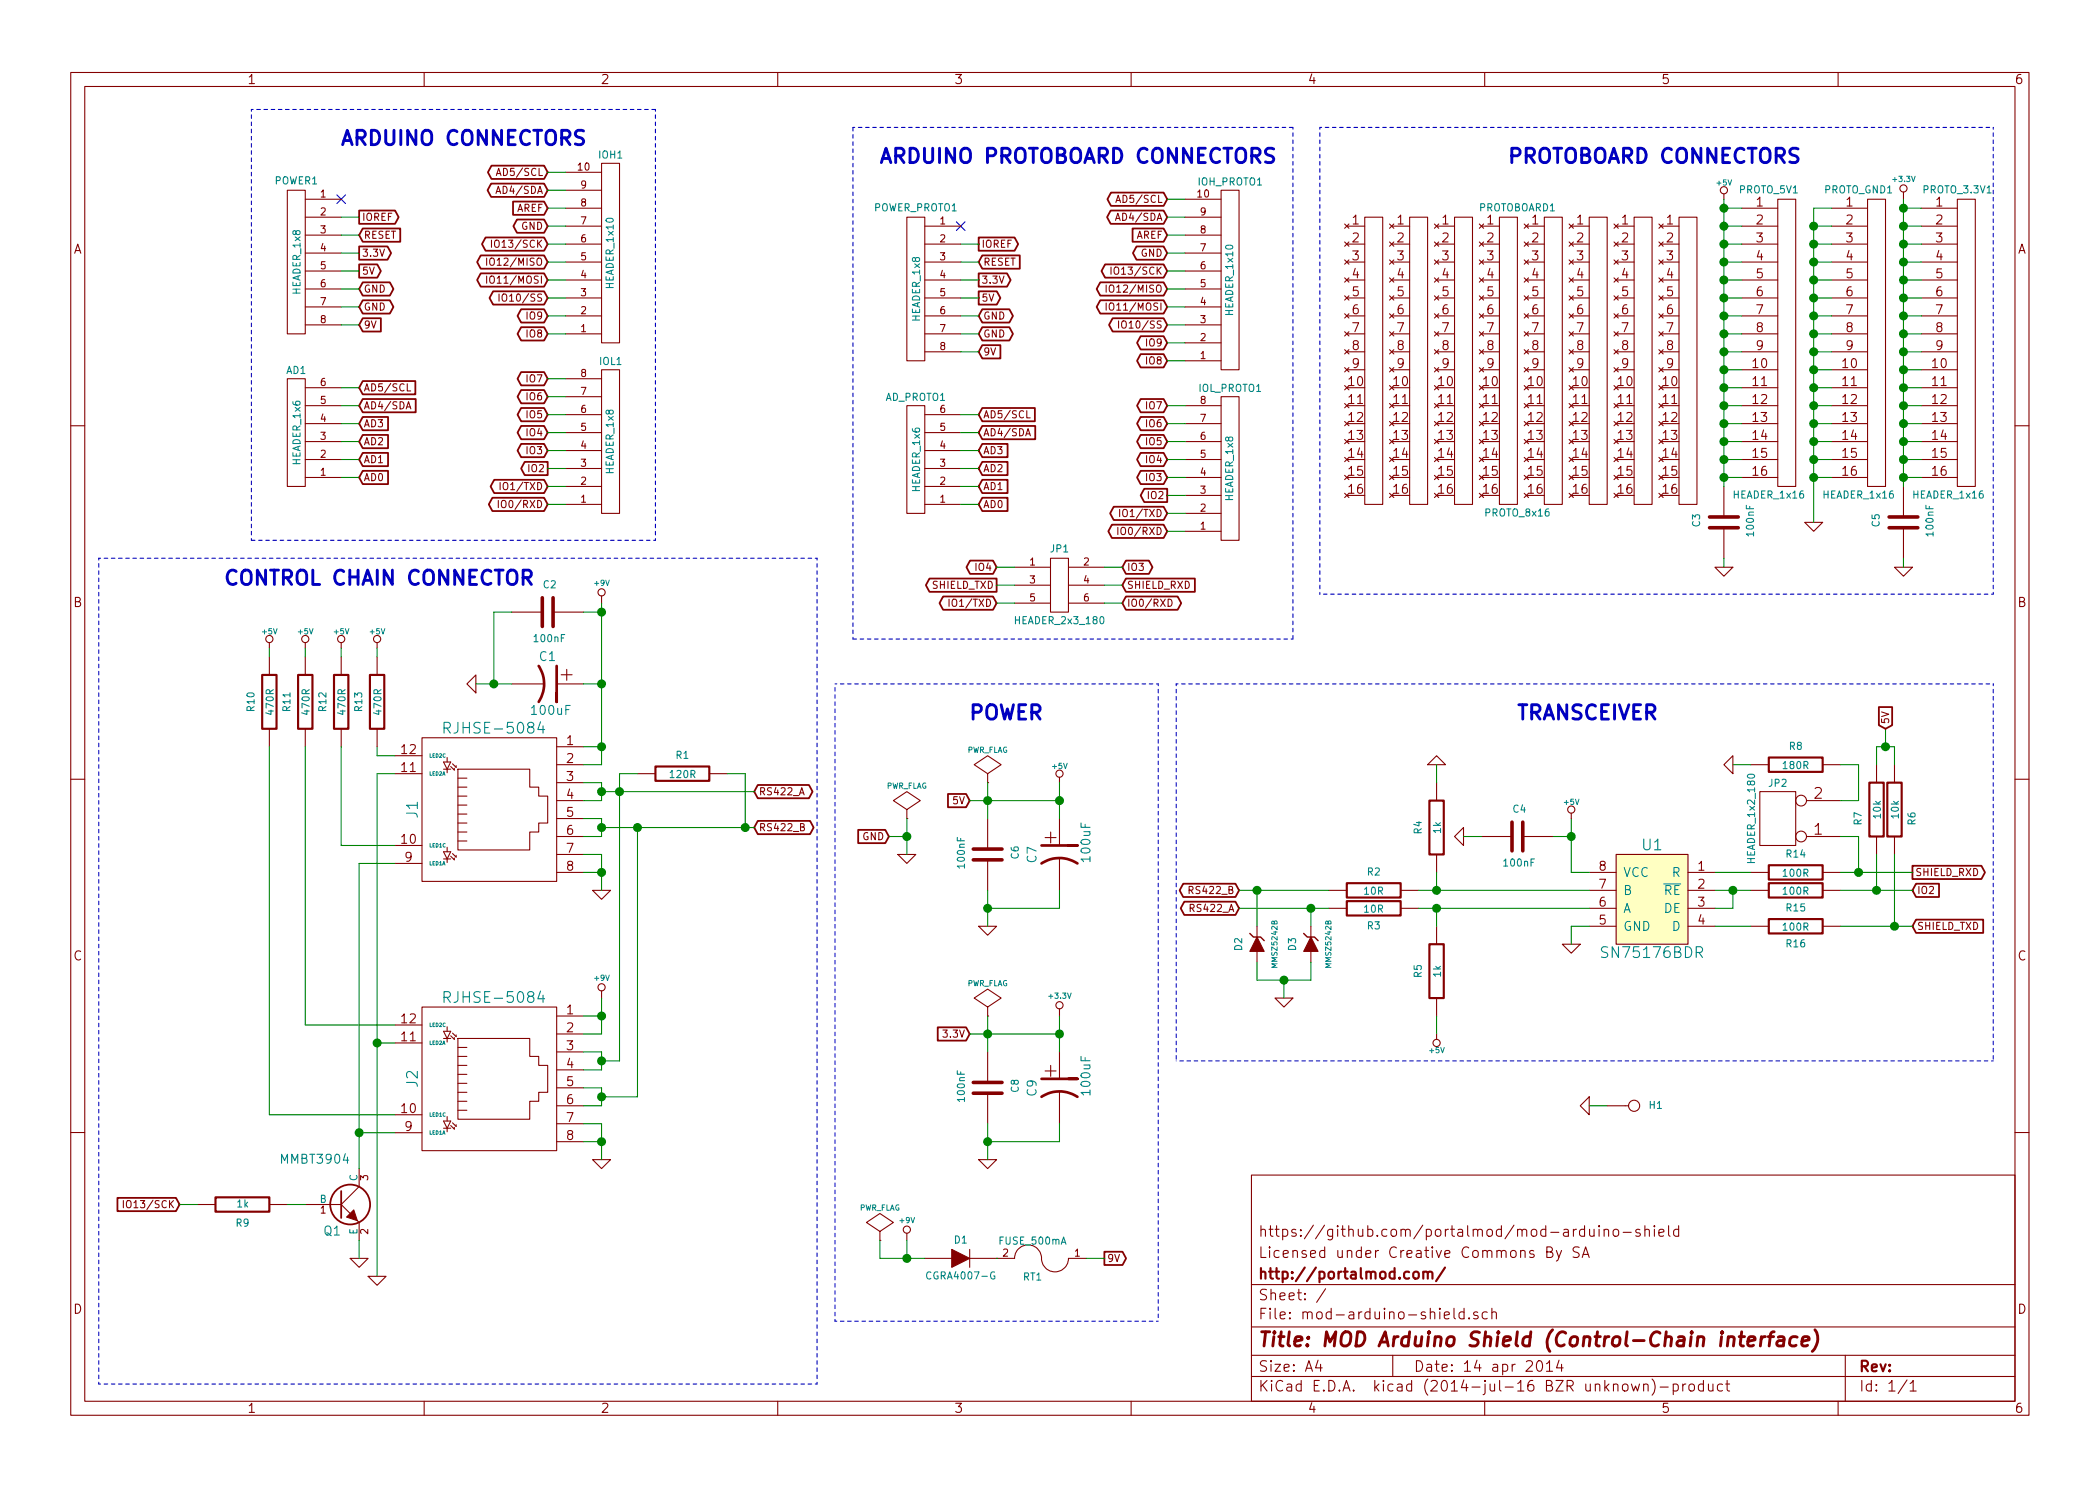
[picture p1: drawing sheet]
EESchema Schematic File Version 2
LIBS:power
LIBS:device
LIBS:transistors
LIBS:conn
LIBS:linear
LIBS:regul
LIBS:74xx
LIBS:cmos4000
LIBS:adc-dac
LIBS:memory
LIBS:xilinx
LIBS:special
LIBS:microcontrollers
LIBS:dsp
LIBS:microchip
LIBS:analog_switches
LIBS:motorola
LIBS:texas
LIBS:intel
LIBS:audio
LIBS:interface
LIBS:digital-audio
LIBS:philips
LIBS:display
LIBS:cypress
LIBS:siliconi
LIBS:opto
LIBS:atmel
LIBS:contrib
LIBS:valves
LIBS:mod-arduino-shield
LIBS:mod-arduino-shield-cache
EELAYER 25 0
EELAYER END
$Descr A4 11693 8268
encoding utf-8
Sheet 1 1
Title "MOD Arduino Shield (Control-Chain interface)"
Date "14 apr 2014"
Rev ""
Comp "http://portalmod.com/"
Comment1 "Licensed under Creative Commons By SA"
Comment2 "https://github.com/portalmod/mod-arduino-shield"
Comment3 ""
Comment4 ""
$EndDescr
NoConn ~ 1900 1100
Text GLabel 2000 2650 2    40   Input ~ 0
AD0
Text GLabel 2000 2550 2    40   Input ~ 0
AD1
Text GLabel 2000 2450 2    40   Input ~ 0
AD2
Text GLabel 2000 2350 2    40   Input ~ 0
AD3
Text GLabel 2000 2250 2    40   Input ~ 0
AD4/SDA
Text GLabel 2000 2150 2    40   Input ~ 0
AD5/SCL
Text GLabel 2000 1300 2    40   Input ~ 0
RESET
Text GLabel 2000 1400 2    40   Output ~ 0
3.3V
Text GLabel 2000 1500 2    40   Output ~ 0
5V
Text GLabel 2000 1600 2    40   BiDi ~ 0
GND
Text GLabel 2000 1700 2    40   BiDi ~ 0
GND
Text GLabel 3050 2800 0    40   BiDi ~ 0
IO0/RXD
Text GLabel 3050 2700 0    40   BiDi ~ 0
IO1/TXD
Text GLabel 3050 2600 0    40   Output ~ 0
IO2
Text GLabel 3050 2500 0    40   BiDi ~ 0
IO3
Text GLabel 3050 2400 0    40   BiDi ~ 0
IO4
Text GLabel 3050 2300 0    40   BiDi ~ 0
IO5
Text GLabel 3050 2200 0    40   BiDi ~ 0
IO6
Text GLabel 3050 2100 0    40   BiDi ~ 0
IO7
Text GLabel 3050 1850 0    40   BiDi ~ 0
IO8
Text GLabel 3050 1750 0    40   BiDi ~ 0
IO9
Text GLabel 3050 1650 0    40   BiDi ~ 0
IO10/SS
Text GLabel 3050 1550 0    40   BiDi ~ 0
IO11/MOSI
Text GLabel 3050 1450 0    40   BiDi ~ 0
IO12/MISO
Text GLabel 3050 1350 0    40   BiDi ~ 0
IO13/SCK
Text GLabel 3050 1250 0    40   BiDi ~ 0
GND
Text GLabel 3050 1150 0    40   Input ~ 0
AREF
Text GLabel 3050 1050 0    40   BiDi ~ 0
AD4/SDA
Text GLabel 3050 950  0    40   BiDi ~ 0
AD5/SCL
$Comp
L SN75176BDR U1
U 1 1
P 9200 5000
F 0 "U1" H 9200 5300 60  0000 C CNN
F 1 "SN75176BDR" H 9200 4700 60  0000 C CNN
F 2 "MOD_Footprints_Lib:SO8E" H 9200 5000 60  0001 C CNN
F 3 "~" H 9200 5000 60  0000 C CNN
	1    9200 5000
	-1   0    0    -1  
$EndComp
$Comp
L +5V #PWR01
U 1 1
P 5900 4350
F 0 "#PWR01" H 5900 4440 20  0001 C CNN
F 1 "+5V" H 5900 4440 30  0000 C CNN
F 2 "~" H 5900 4350 60  0000 C CNN
F 3 "~" H 5900 4350 60  0000 C CNN
	1    5900 4350
	1    0    0    -1  
$EndComp
$Comp
L +3.3V #PWR02
U 1 1
P 5900 5650
F 0 "#PWR02" H 5900 5610 30  0001 C CNN
F 1 "+3.3V" H 5900 5760 30  0000 C CNN
F 2 "~" H 5900 5650 60  0000 C CNN
F 3 "~" H 5900 5650 60  0000 C CNN
	1    5900 5650
	1    0    0    -1  
$EndComp
$Comp
L CP1 C7
U 1 1
P 5900 4750
F 0 "C7" V 5750 4700 50  0000 L CNN
F 1 "100uF" V 6050 4700 50  0000 L CNN
F 2 "MOD_Footprints_Lib:CAP_RAD_5MM" H 5900 4750 60  0001 C CNN
F 3 "~" H 5900 4750 60  0000 C CNN
	1    5900 4750
	1    0    0    -1  
$EndComp
Text GLabel 5400 4450 0    40   Input ~ 0
5V
$Comp
L C C6
U 1 1
P 5500 4750
F 0 "C6" V 5350 4700 40  0000 L CNN
F 1 "100nF" V 5650 4650 40  0000 L CNN
F 2 "MOD_Footprints_Lib:SM0805" H 5538 4600 30  0001 C CNN
F 3 "~" H 5500 4750 60  0000 C CNN
	1    5500 4750
	-1   0    0    1   
$EndComp
$Comp
L CP1 C9
U 1 1
P 5900 6050
F 0 "C9" V 5750 6000 50  0000 L CNN
F 1 "100uF" V 6050 6000 50  0000 L CNN
F 2 "MOD_Footprints_Lib:CAP_RAD_5MM" H 5900 6050 60  0001 C CNN
F 3 "~" H 5900 6050 60  0000 C CNN
	1    5900 6050
	1    0    0    -1  
$EndComp
$Comp
L C C8
U 1 1
P 5500 6050
F 0 "C8" V 5350 6000 40  0000 L CNN
F 1 "100nF" V 5650 5950 40  0000 L CNN
F 2 "MOD_Footprints_Lib:SM0805" H 5538 5900 30  0001 C CNN
F 3 "~" H 5500 6050 60  0000 C CNN
	1    5500 6050
	-1   0    0    1   
$EndComp
Text GLabel 5400 5750 0    40   Input ~ 0
3.3V
Text GLabel 4950 4650 0    40   Input ~ 0
GND
$Comp
L GND #PWR03
U 1 1
P 5500 5150
F 0 "#PWR03" H 5500 5150 30  0001 C CNN
F 1 "GND" H 5500 5080 30  0001 C CNN
F 2 "~" H 5500 5150 60  0000 C CNN
F 3 "~" H 5500 5150 60  0000 C CNN
	1    5500 5150
	1    0    0    -1  
$EndComp
$Comp
L GND #PWR04
U 1 1
P 5500 6450
F 0 "#PWR04" H 5500 6450 30  0001 C CNN
F 1 "GND" H 5500 6380 30  0001 C CNN
F 2 "~" H 5500 6450 60  0000 C CNN
F 3 "~" H 5500 6450 60  0000 C CNN
	1    5500 6450
	1    0    0    -1  
$EndComp
$Comp
L GND #PWR05
U 1 1
P 5050 4750
F 0 "#PWR05" H 5050 4750 30  0001 C CNN
F 1 "GND" H 5050 4680 30  0001 C CNN
F 2 "~" H 5050 4750 60  0000 C CNN
F 3 "~" H 5050 4750 60  0000 C CNN
	1    5050 4750
	1    0    0    -1  
$EndComp
$Comp
L PWR_FLAG #FLG06
U 1 1
P 5500 4350
F 0 "#FLG06" H 5500 4445 30  0001 C CNN
F 1 "PWR_FLAG" H 5500 4530 30  0000 C CNN
F 2 "~" H 5500 4350 60  0000 C CNN
F 3 "~" H 5500 4350 60  0000 C CNN
	1    5500 4350
	1    0    0    -1  
$EndComp
$Comp
L PWR_FLAG #FLG07
U 1 1
P 5500 5650
F 0 "#FLG07" H 5500 5745 30  0001 C CNN
F 1 "PWR_FLAG" H 5500 5830 30  0000 C CNN
F 2 "~" H 5500 5650 60  0000 C CNN
F 3 "~" H 5500 5650 60  0000 C CNN
	1    5500 5650
	1    0    0    -1  
$EndComp
$Comp
L PWR_FLAG #FLG08
U 1 1
P 5050 4550
F 0 "#FLG08" H 5050 4645 30  0001 C CNN
F 1 "PWR_FLAG" H 5050 4730 30  0000 C CNN
F 2 "~" H 5050 4550 60  0000 C CNN
F 3 "~" H 5050 4550 60  0000 C CNN
	1    5050 4550
	1    0    0    -1  
$EndComp
$Comp
L C C4
U 1 1
P 8450 4650
F 0 "C4" V 8300 4600 40  0000 L CNN
F 1 "100nF" V 8600 4550 40  0000 L CNN
F 2 "MOD_Footprints_Lib:SM0805" H 8488 4500 30  0001 C CNN
F 3 "~" H 8450 4650 60  0000 C CNN
	1    8450 4650
	0    -1   1    0   
$EndComp
$Comp
L GND #PWR09
U 1 1
P 8150 4650
F 0 "#PWR09" H 8150 4650 30  0001 C CNN
F 1 "GND" H 8150 4580 30  0001 C CNN
F 2 "~" H 8150 4650 60  0000 C CNN
F 3 "~" H 8150 4650 60  0000 C CNN
	1    8150 4650
	0    1    -1   0   
$EndComp
$Comp
L GND #PWR010
U 1 1
P 8750 5250
F 0 "#PWR010" H 8750 5250 30  0001 C CNN
F 1 "GND" H 8750 5180 30  0001 C CNN
F 2 "~" H 8750 5250 60  0000 C CNN
F 3 "~" H 8750 5250 60  0000 C CNN
	1    8750 5250
	-1   0    0    -1  
$EndComp
$Comp
L R R5
U 1 1
P 8000 5400
F 0 "R5" V 7900 5400 40  0000 C CNN
F 1 "1k" V 8007 5401 40  0000 C CNN
F 2 "MOD_Footprints_Lib:SM0805" V 7930 5400 30  0001 C CNN
F 3 "~" H 8000 5400 30  0000 C CNN
	1    8000 5400
	1    0    0    1   
$EndComp
$Comp
L R R4
U 1 1
P 8000 4600
F 0 "R4" V 7900 4600 40  0000 C CNN
F 1 "1k" V 8007 4601 40  0000 C CNN
F 2 "MOD_Footprints_Lib:SM0805" V 7930 4600 30  0001 C CNN
F 3 "~" H 8000 4600 30  0000 C CNN
	1    8000 4600
	1    0    0    1   
$EndComp
$Comp
L GND #PWR011
U 1 1
P 8000 4250
F 0 "#PWR011" H 8000 4250 30  0001 C CNN
F 1 "GND" H 8000 4180 30  0001 C CNN
F 2 "~" H 8000 4250 60  0000 C CNN
F 3 "~" H 8000 4250 60  0000 C CNN
	1    8000 4250
	1    0    0    1   
$EndComp
$Comp
L R R2
U 1 1
P 7650 4950
F 0 "R2" V 7550 4950 40  0000 C CNN
F 1 "10R" V 7657 4951 40  0000 C CNN
F 2 "MOD_Footprints_Lib:SM0805" V 7580 4950 30  0001 C CNN
F 3 "~" H 7650 4950 30  0000 C CNN
	1    7650 4950
	0    -1   1    0   
$EndComp
$Comp
L R R3
U 1 1
P 7650 5050
F 0 "R3" V 7750 5050 40  0000 C CNN
F 1 "10R" V 7657 5051 40  0000 C CNN
F 2 "MOD_Footprints_Lib:SM0805" V 7580 5050 30  0001 C CNN
F 3 "~" H 7650 5050 30  0000 C CNN
	1    7650 5050
	0    -1   1    0   
$EndComp
$Comp
L GND #PWR012
U 1 1
P 7150 5550
F 0 "#PWR012" H 7150 5550 30  0001 C CNN
F 1 "GND" H 7150 5480 30  0001 C CNN
F 2 "~" H 7150 5550 60  0000 C CNN
F 3 "~" H 7150 5550 60  0000 C CNN
	1    7150 5550
	-1   0    0    -1  
$EndComp
$Comp
L R R1
U 1 1
P 3800 4300
F 0 "R1" V 3700 4300 40  0000 C CNN
F 1 "120R" V 3807 4301 40  0000 C CNN
F 2 "MOD_Footprints_Lib:SM0805" V 3730 4300 30  0001 C CNN
F 3 "~" H 3800 4300 30  0000 C CNN
	1    3800 4300
	0    1    1    0   
$EndComp
Text GLabel 10650 4850 2    40   Output ~ 0
SHIELD_RXD
Text GLabel 10650 5150 2    40   Input ~ 0
SHIELD_TXD
Text GLabel 10650 4950 2    40   Input ~ 0
IO2
$Comp
L R R6
U 1 1
P 10550 4500
F 0 "R6" V 10650 4550 40  0000 C CNN
F 1 "10k" V 10557 4501 40  0000 C CNN
F 2 "MOD_Footprints_Lib:SM0805" V 10480 4500 30  0001 C CNN
F 3 "~" H 10550 4500 30  0000 C CNN
	1    10550 4500
	1    0    0    1   
$EndComp
$Comp
L R R7
U 1 1
P 10450 4500
F 0 "R7" V 10350 4550 40  0000 C CNN
F 1 "10k" V 10457 4501 40  0000 C CNN
F 2 "MOD_Footprints_Lib:SM0805" V 10380 4500 30  0001 C CNN
F 3 "~" H 10450 4500 30  0000 C CNN
	1    10450 4500
	1    0    0    1   
$EndComp
$Comp
L RJ45_CHAIN J1
U 1 1
P 2800 4500
F 0 "J1" H 2800 5000 60  0000 C CNN
F 1 "RJHSE-5084" V 2350 4550 60  0000 C CNN
F 2 "MOD_Footprints_Lib:RJ45-RJHSE5084" H 2800 4500 60  0001 C CNN
F 3 "" H 2800 4500 60  0000 C CNN
	1    2800 4500
	0    -1   1    0   
$EndComp
$Comp
L GND #PWR013
U 1 1
P 2650 3800
F 0 "#PWR013" H 2650 3800 30  0001 C CNN
F 1 "GND" H 2650 3730 30  0001 C CNN
F 2 "~" H 2650 3800 60  0000 C CNN
F 3 "~" H 2650 3800 60  0000 C CNN
	1    2650 3800
	0    1    -1   0   
$EndComp
$Comp
L GND #PWR014
U 1 1
P 3350 4950
F 0 "#PWR014" H 3350 4950 30  0001 C CNN
F 1 "GND" H 3350 4880 30  0001 C CNN
F 2 "~" H 3350 4950 60  0000 C CNN
F 3 "~" H 3350 4950 60  0000 C CNN
	1    3350 4950
	-1   0    0    -1  
$EndComp
$Comp
L FUSE RT1
U 1 1
P 5800 7000
F 0 "RT1" H 5850 7100 40  0000 C CNN
F 1 "FUSE_500mA" H 5850 6900 40  0000 C CNN
F 2 "MOD_Footprints_Lib:SM1210" H 5800 7000 60  0001 C CNN
F 3 "~" H 5800 7000 60  0000 C CNN
	1    5800 7000
	-1   0    0    1   
$EndComp
$Comp
L DIODE D1
U 1 1
P 5350 7000
F 0 "D1" H 5350 7100 40  0000 C CNN
F 1 "CGRA4007-G" H 5350 6900 40  0000 C CNN
F 2 "MOD_Footprints_Lib:DO-214AC(SMA)" H 5350 7000 60  0001 C CNN
F 3 "~" H 5350 7000 60  0000 C CNN
	1    5350 7000
	1    0    0    -1  
$EndComp
$Comp
L +9V #PWR015
U 1 1
P 3350 3350
F 0 "#PWR015" H 3350 3320 20  0001 C CNN
F 1 "+9V" H 3350 3460 30  0000 C CNN
F 2 "~" H 3350 3350 60  0000 C CNN
F 3 "~" H 3350 3350 60  0000 C CNN
	1    3350 3350
	1    0    0    -1  
$EndComp
$Comp
L RJ45_CHAIN J2
U 1 1
P 2800 6000
F 0 "J2" H 2800 6500 60  0000 C CNN
F 1 "RJHSE-5084" V 2350 6050 60  0000 C CNN
F 2 "MOD_Footprints_Lib:RJ45-RJHSE5084" H 2800 6000 60  0001 C CNN
F 3 "" H 2800 6000 60  0000 C CNN
	1    2800 6000
	0    -1   1    0   
$EndComp
$Comp
L C C2
U 1 1
P 3050 3400
F 0 "C2" V 2900 3350 40  0000 L CNN
F 1 "100nF" V 3200 3300 40  0000 L CNN
F 2 "MOD_Footprints_Lib:SM0805" H 3088 3250 30  0001 C CNN
F 3 "~" H 3050 3400 60  0000 C CNN
	1    3050 3400
	0    -1   1    0   
$EndComp
$Comp
L GND #PWR016
U 1 1
P 3350 6450
F 0 "#PWR016" H 3350 6450 30  0001 C CNN
F 1 "GND" H 3350 6380 30  0001 C CNN
F 2 "~" H 3350 6450 60  0000 C CNN
F 3 "~" H 3350 6450 60  0000 C CNN
	1    3350 6450
	-1   0    0    -1  
$EndComp
$Comp
L +9V #PWR017
U 1 1
P 3350 5550
F 0 "#PWR017" H 3350 5520 20  0001 C CNN
F 1 "+9V" H 3350 5660 30  0000 C CNN
F 2 "~" H 3350 5550 60  0000 C CNN
F 3 "~" H 3350 5550 60  0000 C CNN
	1    3350 5550
	1    0    0    -1  
$EndComp
Text GLabel 4200 4400 2    40   BiDi ~ 0
RS422_A
Text GLabel 4200 4600 2    40   BiDi ~ 0
RS422_B
Text GLabel 6900 5050 0    40   BiDi ~ 0
RS422_A
Text GLabel 6900 4950 0    40   BiDi ~ 0
RS422_B
NoConn ~ 5350 1250
Text GLabel 5450 2800 2    40   Input ~ 0
AD0
Text GLabel 5450 2700 2    40   Input ~ 0
AD1
Text GLabel 5450 2600 2    40   Input ~ 0
AD2
Text GLabel 5450 2500 2    40   Input ~ 0
AD3
Text GLabel 5450 2400 2    40   Input ~ 0
AD4/SDA
Text GLabel 5450 2300 2    40   Input ~ 0
AD5/SCL
Text GLabel 5450 1450 2    40   Input ~ 0
RESET
Text GLabel 5450 1550 2    40   Output ~ 0
3.3V
Text GLabel 5450 1650 2    40   Output ~ 0
5V
Text GLabel 5450 1850 2    40   BiDi ~ 0
GND
Text GLabel 5450 1750 2    40   BiDi ~ 0
GND
Text GLabel 6500 2750 0    40   Output ~ 0
IO2
Text GLabel 6500 2650 0    40   BiDi ~ 0
IO3
Text GLabel 6500 2550 0    40   BiDi ~ 0
IO4
Text GLabel 6500 2450 0    40   BiDi ~ 0
IO5
Text GLabel 6500 2350 0    40   BiDi ~ 0
IO6
Text GLabel 6500 2250 0    40   BiDi ~ 0
IO7
Text GLabel 6500 2000 0    40   BiDi ~ 0
IO8
Text GLabel 6500 1900 0    40   BiDi ~ 0
IO9
Text GLabel 6500 1800 0    40   BiDi ~ 0
IO10/SS
Text GLabel 6500 1700 0    40   BiDi ~ 0
IO11/MOSI
Text GLabel 6500 1600 0    40   BiDi ~ 0
IO12/MISO
Text GLabel 6500 1500 0    40   BiDi ~ 0
IO13/SCK
Text GLabel 6500 1400 0    40   BiDi ~ 0
GND
Text GLabel 6500 1300 0    40   Input ~ 0
AREF
Text GLabel 6500 1200 0    40   BiDi ~ 0
AD4/SDA
Text GLabel 6500 1100 0    40   BiDi ~ 0
AD5/SCL
Text GLabel 2000 1800 2    40   Input ~ 0
9V
$Comp
L +9V #PWR018
U 1 1
P 5050 6900
F 0 "#PWR018" H 5050 6870 20  0001 C CNN
F 1 "+9V" H 5050 7010 30  0000 C CNN
F 2 "~" H 5050 6900 60  0000 C CNN
F 3 "~" H 5050 6900 60  0000 C CNN
	1    5050 6900
	1    0    0    -1  
$EndComp
$Comp
L PWR_FLAG #FLG019
U 1 1
P 4900 6900
F 0 "#FLG019" H 4900 6995 30  0001 C CNN
F 1 "PWR_FLAG" H 4900 7080 30  0000 C CNN
F 2 "~" H 4900 6900 60  0000 C CNN
F 3 "~" H 4900 6900 60  0000 C CNN
	1    4900 6900
	1    0    0    -1  
$EndComp
$Comp
L C C3
U 1 1
P 9600 2900
F 0 "C3" V 9450 2850 40  0000 L CNN
F 1 "100nF" V 9750 2800 40  0000 L CNN
F 2 "MOD_Footprints_Lib:SM0805" H 9638 2750 30  0001 C CNN
F 3 "~" H 9600 2900 60  0000 C CNN
	1    9600 2900
	1    0    0    1   
$EndComp
$Comp
L GND #PWR020
U 1 1
P 9600 3150
F 0 "#PWR020" H 9600 3150 30  0001 C CNN
F 1 "GND" H 9600 3080 30  0001 C CNN
F 2 "~" H 9600 3150 60  0000 C CNN
F 3 "~" H 9600 3150 60  0000 C CNN
	1    9600 3150
	-1   0    0    -1  
$EndComp
$Comp
L C C5
U 1 1
P 10600 2900
F 0 "C5" V 10450 2850 40  0000 L CNN
F 1 "100nF" V 10750 2800 40  0000 L CNN
F 2 "MOD_Footprints_Lib:SM0805" H 10638 2750 30  0001 C CNN
F 3 "~" H 10600 2900 60  0000 C CNN
	1    10600 2900
	1    0    0    1   
$EndComp
$Comp
L GND #PWR021
U 1 1
P 10600 3150
F 0 "#PWR021" H 10600 3150 30  0001 C CNN
F 1 "GND" H 10600 3080 30  0001 C CNN
F 2 "~" H 10600 3150 60  0000 C CNN
F 3 "~" H 10600 3150 60  0000 C CNN
	1    10600 3150
	-1   0    0    -1  
$EndComp
Text GLabel 6250 3250 2    40   Input ~ 0
SHIELD_RXD
Text GLabel 5550 3250 0    40   Output ~ 0
SHIELD_TXD
Text GLabel 5550 3350 0    40   BiDi ~ 0
IO1/TXD
Text GLabel 6250 3350 2    40   BiDi ~ 0
IO0/RXD
Text GLabel 6250 3150 2    40   BiDi ~ 0
IO3
Text GLabel 5550 3150 0    40   BiDi ~ 0
IO4
Text GLabel 6500 2850 0    40   BiDi ~ 0
IO1/TXD
Text GLabel 6500 2950 0    40   BiDi ~ 0
IO0/RXD
Text GLabel 5450 1950 2    40   Input ~ 0
9V
Text GLabel 6150 7000 2    40   Output ~ 0
9V
$Comp
L GND #PWR022
U 1 1
P 10100 2900
F 0 "#PWR022" H 10100 2900 30  0001 C CNN
F 1 "GND" H 10100 2830 30  0001 C CNN
F 2 "~" H 10100 2900 60  0000 C CNN
F 3 "~" H 10100 2900 60  0000 C CNN
	1    10100 2900
	-1   0    0    -1  
$EndComp
$Comp
L +5V #PWR023
U 1 1
P 9600 1100
F 0 "#PWR023" H 9600 1190 20  0001 C CNN
F 1 "+5V" H 9600 1190 30  0000 C CNN
F 2 "~" H 9600 1100 60  0000 C CNN
F 3 "~" H 9600 1100 60  0000 C CNN
	1    9600 1100
	-1   0    0    -1  
$EndComp
$Comp
L +3.3V #PWR024
U 1 1
P 10600 1100
F 0 "#PWR024" H 10600 1060 30  0001 C CNN
F 1 "+3.3V" H 10600 1210 30  0000 C CNN
F 2 "~" H 10600 1100 60  0000 C CNN
F 3 "~" H 10600 1100 60  0000 C CNN
	1    10600 1100
	1    0    0    -1  
$EndComp
$Comp
L CP1 C1
U 1 1
P 3050 3800
F 0 "C1" V 2900 3750 50  0000 L CNN
F 1 "100uF" V 3200 3700 50  0000 L CNN
F 2 "MOD_Footprints_Lib:CAP_RAD_5MM" H 3050 3800 60  0001 C CNN
F 3 "~" H 3050 3800 60  0000 C CNN
	1    3050 3800
	0    1    1    0   
$EndComp
$Comp
L GND #PWR025
U 1 1
P 2000 7000
F 0 "#PWR025" H 2000 7000 30  0001 C CNN
F 1 "GND" H 2000 6930 30  0001 C CNN
F 2 "~" H 2000 7000 60  0000 C CNN
F 3 "~" H 2000 7000 60  0000 C CNN
	1    2000 7000
	1    0    0    -1  
$EndComp
$Comp
L R R13
U 1 1
P 2100 3900
F 0 "R13" V 2000 3900 40  0000 C CNN
F 1 "470R" V 2107 3901 40  0000 C CNN
F 2 "MOD_Footprints_Lib:SM0805" V 2030 3900 30  0001 C CNN
F 3 "~" H 2100 3900 30  0000 C CNN
	1    2100 3900
	1    0    0    1   
$EndComp
$Comp
L R R9
U 1 1
P 1350 6700
F 0 "R9" V 1250 6700 40  0000 C CNN
F 1 "1k" V 1357 6701 40  0000 C CNN
F 2 "MOD_Footprints_Lib:SM0805" V 1280 6700 30  0001 C CNN
F 3 "~" H 1350 6700 30  0000 C CNN
	1    1350 6700
	0    1    -1   0   
$EndComp
Text GLabel 1000 6700 0    40   Input ~ 0
IO13/SCK
$Comp
L +5V #PWR026
U 1 1
P 2100 3600
F 0 "#PWR026" H 2100 3690 20  0001 C CNN
F 1 "+5V" H 2100 3690 30  0000 C CNN
F 2 "~" H 2100 3600 60  0000 C CNN
F 3 "~" H 2100 3600 60  0000 C CNN
	1    2100 3600
	1    0    0    -1  
$EndComp
$Comp
L R R12
U 1 1
P 1900 3900
F 0 "R12" V 1800 3900 40  0000 C CNN
F 1 "470R" V 1907 3901 40  0000 C CNN
F 2 "MOD_Footprints_Lib:SM0805" V 1830 3900 30  0001 C CNN
F 3 "~" H 1900 3900 30  0000 C CNN
	1    1900 3900
	1    0    0    1   
$EndComp
$Comp
L +5V #PWR027
U 1 1
P 1900 3600
F 0 "#PWR027" H 1900 3690 20  0001 C CNN
F 1 "+5V" H 1900 3690 30  0000 C CNN
F 2 "~" H 1900 3600 60  0000 C CNN
F 3 "~" H 1900 3600 60  0000 C CNN
	1    1900 3600
	1    0    0    -1  
$EndComp
$Comp
L R R11
U 1 1
P 1700 3900
F 0 "R11" V 1600 3900 40  0000 C CNN
F 1 "470R" V 1707 3901 40  0000 C CNN
F 2 "MOD_Footprints_Lib:SM0805" V 1630 3900 30  0001 C CNN
F 3 "~" H 1700 3900 30  0000 C CNN
	1    1700 3900
	1    0    0    1   
$EndComp
$Comp
L +5V #PWR028
U 1 1
P 1700 3600
F 0 "#PWR028" H 1700 3690 20  0001 C CNN
F 1 "+5V" H 1700 3690 30  0000 C CNN
F 2 "~" H 1700 3600 60  0000 C CNN
F 3 "~" H 1700 3600 60  0000 C CNN
	1    1700 3600
	1    0    0    -1  
$EndComp
$Comp
L R R10
U 1 1
P 1500 3900
F 0 "R10" V 1400 3900 40  0000 C CNN
F 1 "470R" V 1507 3901 40  0000 C CNN
F 2 "MOD_Footprints_Lib:SM0805" V 1430 3900 30  0001 C CNN
F 3 "~" H 1500 3900 30  0000 C CNN
	1    1500 3900
	1    0    0    1   
$EndComp
$Comp
L +5V #PWR029
U 1 1
P 1500 3600
F 0 "#PWR029" H 1500 3690 20  0001 C CNN
F 1 "+5V" H 1500 3690 30  0000 C CNN
F 2 "~" H 1500 3600 60  0000 C CNN
F 3 "~" H 1500 3600 60  0000 C CNN
	1    1500 3600
	1    0    0    -1  
$EndComp
Text Notes 1250 3250 0    80   ~ 16
CONTROL CHAIN CONNECTOR
Text Notes 1900 800  0    80   ~ 16
ARDUINO CONNECTORS
Text Notes 4900 900  0    80   ~ 16
ARDUINO PROTOBOARD CONNECTORS
Text Notes 8400 900  0    80   ~ 16
PROTOBOARD CONNECTORS
Text Notes 8450 4000 0    80   ~ 16
TRANSCEIVER
Text Notes 5400 4000 0    80   ~ 16
POWER
$Comp
L CONN_1 H1
U 1 1
P 9100 6150
F 0 "H1" H 9180 6150 40  0000 L CNN
F 1 "HOLE" H 9100 6205 30  0001 C CNN
F 2 "MOD_Footprints_Lib:HOLE_3MM" H 9100 6150 60  0001 C CNN
F 3 "" H 9100 6150 60  0000 C CNN
	1    9100 6150
	1    0    0    -1  
$EndComp
$Comp
L GND #PWR030
U 1 1
P 8850 6150
F 0 "#PWR030" H 8850 6150 30  0001 C CNN
F 1 "GND" H 8850 6080 30  0001 C CNN
F 2 "~" H 8850 6150 60  0000 C CNN
F 3 "~" H 8850 6150 60  0000 C CNN
	1    8850 6150
	0    1    1    0   
$EndComp
$Comp
L PROTO_8x16 PROTOBOARD1
U 1 1
P 8450 2000
F 0 "PROTOBOARD1" H 8450 2850 40  0000 C CNN
F 1 "PROTO_8x16" H 8450 1150 40  0000 C CNN
F 2 "MOD_Footprints_Lib:PROTOBOARD_100MIL_8R16P_PTH" H 7650 2300 60  0001 C CNN
F 3 "" H 7650 2300 60  0000 C CNN
	1    8450 2000
	1    0    0    -1  
$EndComp
$Comp
L HEADER_1x16 PROTO_5V1
U 1 1
P 9950 1900
F 0 "PROTO_5V1" H 9850 2750 40  0000 C CNN
F 1 "HEADER_1x16" H 9850 1050 40  0000 C CNN
F 2 "MOD_Footprints_Lib:PROTOBOARD_100MIL_1R16P_PTH" H 9950 2200 60  0001 C CNN
F 3 "" H 9950 2200 60  0000 C CNN
	1    9950 1900
	1    0    0    -1  
$EndComp
$Comp
L HEADER_1x16 PROTO_GND1
U 1 1
P 10450 1900
F 0 "PROTO_GND1" H 10350 2750 40  0000 C CNN
F 1 "HEADER_1x16" H 10350 1050 40  0000 C CNN
F 2 "MOD_Footprints_Lib:PROTOBOARD_100MIL_1R16P_PTH" H 10450 2200 60  0001 C CNN
F 3 "" H 10450 2200 60  0000 C CNN
	1    10450 1900
	1    0    0    -1  
$EndComp
$Comp
L HEADER_1x16 PROTO_3.3V1
U 1 1
P 10950 1900
F 0 "PROTO_3.3V1" H 10900 2750 40  0000 C CNN
F 1 "HEADER_1x16" H 10850 1050 40  0000 C CNN
F 2 "MOD_Footprints_Lib:PROTOBOARD_100MIL_1R16P_PTH" H 10950 2200 60  0001 C CNN
F 3 "" H 10950 2200 60  0000 C CNN
	1    10950 1900
	1    0    0    -1  
$EndComp
$Comp
L HEADER_1x10 IOH_PROTO1
U 1 1
P 6850 1550
F 0 "IOH_PROTO1" H 6850 1000 40  0000 C CNN
F 1 "HEADER_1x10" V 6850 1550 40  0000 C CNN
F 2 "MOD_Footprints_Lib:HEADER_100MIL_1R10P_PTH" H 6850 1550 60  0001 C CNN
F 3 "" H 6850 1550 60  0000 C CNN
	1    6850 1550
	1    0    0    1   
$EndComp
$Comp
L HEADER_1x8 IOL_PROTO1
U 1 1
P 6850 2600
F 0 "IOL_PROTO1" H 6850 2150 40  0000 C CNN
F 1 "HEADER_1x8" V 6850 2600 40  0000 C CNN
F 2 "MOD_Footprints_Lib:HEADER_100MIL_1R8P_PTH" H 6850 2600 60  0001 C CNN
F 3 "" H 6850 2600 60  0000 C CNN
	1    6850 2600
	1    0    0    1   
$EndComp
$Comp
L HEADER_1x8 POWER_PROTO1
U 1 1
P 5100 1600
F 0 "POWER_PROTO1" H 5100 2050 40  0000 C CNN
F 1 "HEADER_1x8" V 5100 1600 40  0000 C CNN
F 2 "MOD_Footprints_Lib:HEADER_100MIL_1R8P_PTH" H 5100 1600 60  0001 C CNN
F 3 "" H 5100 1600 60  0000 C CNN
	1    5100 1600
	-1   0    0    -1  
$EndComp
$Comp
L HEADER_1x6 AD_PROTO1
U 1 1
P 5100 2550
F 0 "AD_PROTO1" H 5100 2200 40  0000 C CNN
F 1 "HEADER_1x6" V 5100 2550 40  0000 C CNN
F 2 "MOD_Footprints_Lib:HEADER_100MIL_1R6P_PTH" H 5100 2550 60  0001 C CNN
F 3 "" H 5100 2550 60  0000 C CNN
	1    5100 2550
	-1   0    0    1   
$EndComp
$Comp
L HEADER_2x3 JP1
U 1 1
P 5900 3250
F 0 "JP1" H 5900 3450 40  0000 C CNN
F 1 "HEADER_2x3_180" H 5900 3050 40  0000 C CNN
F 2 "MOD_Footprints_Lib:HEADER_100MIL_2R3P_PTH" H 5900 3250 60  0001 C CNN
F 3 "" H 5900 3250 60  0000 C CNN
	1    5900 3250
	1    0    0    -1  
$EndComp
$Comp
L HEADER_1x10 IOH1
U 1 1
P 3400 1400
F 0 "IOH1" H 3400 850 40  0000 C CNN
F 1 "HEADER_1x10" V 3400 1400 40  0000 C CNN
F 2 "MOD_Footprints_Lib:HEADER_100MIL_1R10P_PTH" H 3400 1400 60  0001 C CNN
F 3 "" H 3400 1400 60  0000 C CNN
	1    3400 1400
	1    0    0    1   
$EndComp
$Comp
L HEADER_1x8 IOL1
U 1 1
P 3400 2450
F 0 "IOL1" H 3400 2000 40  0000 C CNN
F 1 "HEADER_1x8" V 3400 2450 40  0000 C CNN
F 2 "MOD_Footprints_Lib:HEADER_100MIL_1R8P_PTH" H 3400 2450 60  0001 C CNN
F 3 "" H 3400 2450 60  0000 C CNN
	1    3400 2450
	1    0    0    1   
$EndComp
$Comp
L HEADER_1x8 POWER1
U 1 1
P 1650 1450
F 0 "POWER1" H 1650 1900 40  0000 C CNN
F 1 "HEADER_1x8" V 1650 1450 40  0000 C CNN
F 2 "MOD_Footprints_Lib:HEADER_100MIL_1R8P_PTH" H 1650 1450 60  0001 C CNN
F 3 "" H 1650 1450 60  0000 C CNN
	1    1650 1450
	-1   0    0    -1  
$EndComp
$Comp
L HEADER_1x6 AD1
U 1 1
P 1650 2400
F 0 "AD1" H 1650 2050 40  0000 C CNN
F 1 "HEADER_1x6" V 1650 2400 40  0000 C CNN
F 2 "MOD_Footprints_Lib:HEADER_100MIL_1R6P_PTH" H 1650 2400 60  0001 C CNN
F 3 "" H 1650 2400 60  0000 C CNN
	1    1650 2400
	-1   0    0    1   
$EndComp
$Comp
L ZENERsmall D2
U 1 1
P 7000 5250
F 0 "D2" H 7000 5350 40  0000 C CNN
F 1 "MMSZ5242B" H 7000 5150 30  0000 C CNN
F 2 "MOD_Footprints_Lib:SOD123" H 7000 5250 60  0001 C CNN
F 3 "" H 7000 5250 60  0000 C CNN
	1    7000 5250
	0    -1   -1   0   
$EndComp
$Comp
L ZENERsmall D3
U 1 1
P 7300 5250
F 0 "D3" H 7300 5350 40  0000 C CNN
F 1 "MMSZ5242B" H 7300 5150 30  0000 C CNN
F 2 "MOD_Footprints_Lib:SOD123" H 7300 5250 60  0001 C CNN
F 3 "" H 7300 5250 60  0000 C CNN
	1    7300 5250
	0    -1   -1   0   
$EndComp
$Comp
L NPN_SOT23 Q1
U 1 1
P 1900 6700
F 0 "Q1" H 1900 6550 50  0000 R CNN
F 1 "MMBT3904" H 1950 6950 50  0000 R CNN
F 2 "MOD_Footprints_Lib:SOT23" H 1900 6700 60  0001 C CNN
F 3 "" H 1900 6700 60  0000 C CNN
	1    1900 6700
	1    0    0    -1  
$EndComp
$Comp
L R R14
U 1 1
P 10000 4850
F 0 "R14" V 9900 4850 40  0000 C CNN
F 1 "100R" V 10007 4851 40  0000 C CNN
F 2 "MOD_Footprints_Lib:SM0805" V 9930 4850 30  0001 C CNN
F 3 "~" H 10000 4850 30  0000 C CNN
	1    10000 4850
	0    -1   1    0   
$EndComp
$Comp
L R R15
U 1 1
P 10000 4950
F 0 "R15" V 10100 4950 40  0000 C CNN
F 1 "100R" V 10007 4951 40  0000 C CNN
F 2 "MOD_Footprints_Lib:SM0805" V 9930 4950 30  0001 C CNN
F 3 "~" H 10000 4950 30  0000 C CNN
	1    10000 4950
	0    -1   1    0   
$EndComp
$Comp
L R R16
U 1 1
P 10000 5150
F 0 "R16" V 10100 5150 40  0000 C CNN
F 1 "100R" V 10007 5151 40  0000 C CNN
F 2 "MOD_Footprints_Lib:SM0805" V 9930 5150 30  0001 C CNN
F 3 "~" H 10000 5150 30  0000 C CNN
	1    10000 5150
	0    -1   1    0   
$EndComp
$Comp
L GND #PWR031
U 1 1
P 2100 7100
F 0 "#PWR031" H 2100 7100 30  0001 C CNN
F 1 "GND" H 2100 7030 30  0001 C CNN
F 2 "~" H 2100 7100 60  0000 C CNN
F 3 "~" H 2100 7100 60  0000 C CNN
	1    2100 7100
	1    0    0    -1  
$EndComp
Connection ~ 9650 4950
Wire Wire Line
	9650 4950 9650 5050
Wire Wire Line
	9650 5050 9550 5050
Wire Wire Line
	9550 4950 9750 4950
Wire Wire Line
	9550 4850 9750 4850
Connection ~ 7150 5450
Wire Wire Line
	7150 5450 7150 5550
Wire Wire Line
	7300 5450 7300 5350
Wire Wire Line
	7000 5450 7300 5450
Wire Wire Line
	7000 5450 7000 5350
Connection ~ 7000 4950
Wire Wire Line
	7000 5150 7000 4950
Connection ~ 7300 5050
Wire Wire Line
	7300 5150 7300 5050
Wire Wire Line
	8000 4250 8000 4350
Wire Wire Line
	8000 5650 8000 5750
Connection ~ 8000 5050
Wire Wire Line
	8000 5150 8000 5050
Connection ~ 8000 4950
Wire Wire Line
	8000 4850 8000 4950
Wire Wire Line
	7900 4950 8850 4950
Wire Wire Line
	7900 5050 8850 5050
Wire Wire Line
	8750 5150 8750 5250
Wire Wire Line
	8850 5150 8750 5150
Wire Wire Line
	8250 4650 8150 4650
Connection ~ 8750 4650
Wire Wire Line
	8650 4650 8750 4650
Wire Wire Line
	8750 4850 8850 4850
Wire Wire Line
	8750 4550 8750 4850
Connection ~ 5050 4650
Wire Wire Line
	5050 4550 5050 4750
Wire Wire Line
	4950 4650 5050 4650
Connection ~ 5500 6350
Wire Wire Line
	5900 6350 5900 6250
Wire Wire Line
	5500 6350 5900 6350
Wire Wire Line
	5500 6250 5500 6450
Connection ~ 5900 5750
Connection ~ 5500 5750
Wire Wire Line
	5500 5650 5500 5850
Wire Wire Line
	5900 5650 5900 5850
Wire Wire Line
	5400 5750 5900 5750
Connection ~ 5500 5050
Wire Wire Line
	5900 5050 5900 4950
Wire Wire Line
	5500 5050 5900 5050
Wire Wire Line
	5500 4950 5500 5150
Connection ~ 5900 4450
Connection ~ 5500 4450
Wire Wire Line
	5500 4350 5500 4550
Wire Wire Line
	5900 4350 5900 4550
Wire Wire Line
	5400 4450 5900 4450
Wire Wire Line
	3150 1150 3050 1150
Wire Wire Line
	3150 950  3050 950 
Wire Wire Line
	3150 1050 3050 1050
Wire Wire Line
	3150 1250 3050 1250
Wire Wire Line
	3150 1650 3050 1650
Wire Wire Line
	3150 1450 3050 1450
Wire Wire Line
	3150 1350 3050 1350
Wire Wire Line
	3150 1550 3050 1550
Wire Wire Line
	3150 1750 3050 1750
Wire Wire Line
	3150 1850 3050 1850
Wire Wire Line
	3150 2800 3050 2800
Wire Wire Line
	3150 2700 3050 2700
Wire Wire Line
	3150 2500 3050 2500
Wire Wire Line
	3150 2300 3050 2300
Wire Wire Line
	3150 2400 3050 2400
Wire Wire Line
	3150 2600 3050 2600
Wire Wire Line
	3150 2200 3050 2200
Wire Wire Line
	3150 2100 3050 2100
Wire Wire Line
	1900 2450 2000 2450
Wire Wire Line
	1900 2250 2000 2250
Wire Wire Line
	1900 2150 2000 2150
Wire Wire Line
	1900 2350 2000 2350
Wire Wire Line
	1900 2550 2000 2550
Wire Wire Line
	1900 2650 2000 2650
Wire Wire Line
	1900 1600 2000 1600
Wire Wire Line
	1900 1400 2000 1400
Wire Wire Line
	1900 1300 2000 1300
Wire Wire Line
	1900 1500 2000 1500
Wire Wire Line
	1900 1700 2000 1700
Wire Wire Line
	3350 4250 3250 4250
Connection ~ 3350 4150
Wire Wire Line
	3350 4150 3250 4150
Wire Wire Line
	2650 3800 2850 3800
Wire Wire Line
	3250 4350 3350 4350
Wire Wire Line
	3350 4350 3350 4450
Wire Wire Line
	3350 4450 3250 4450
Wire Wire Line
	3250 4550 3350 4550
Wire Wire Line
	3350 4550 3350 4650
Wire Wire Line
	3350 4650 3250 4650
Wire Wire Line
	3250 4750 3350 4750
Wire Wire Line
	3350 4750 3350 4950
Wire Wire Line
	3350 4850 3250 4850
Connection ~ 3350 4850
Connection ~ 3350 4400
Connection ~ 3350 4600
Wire Wire Line
	5550 7000 5550 7000
Connection ~ 3350 3800
Wire Wire Line
	3350 5550 3350 5750
Wire Wire Line
	3350 5750 3250 5750
Connection ~ 3350 5650
Wire Wire Line
	3250 5650 3350 5650
Wire Wire Line
	3250 5850 3350 5850
Wire Wire Line
	3350 5850 3350 5950
Wire Wire Line
	3350 5950 3250 5950
Wire Wire Line
	3250 6050 3350 6050
Wire Wire Line
	3350 6050 3350 6150
Wire Wire Line
	3350 6150 3250 6150
Wire Wire Line
	3250 6250 3350 6250
Wire Wire Line
	3350 6250 3350 6450
Wire Wire Line
	3350 6350 3250 6350
Connection ~ 3350 6350
Connection ~ 3350 5900
Connection ~ 3350 6100
Wire Wire Line
	3450 5900 3350 5900
Wire Wire Line
	3450 4300 3450 5900
Connection ~ 3450 4400
Wire Wire Line
	3350 6100 3550 6100
Wire Wire Line
	3550 6100 3550 4600
Connection ~ 3550 4600
Wire Wire Line
	3550 4300 3450 4300
Wire Wire Line
	4050 4300 4150 4300
Wire Wire Line
	4150 4300 4150 4600
Connection ~ 4150 4600
Wire Wire Line
	3350 4400 4200 4400
Wire Wire Line
	3350 4600 4200 4600
Wire Wire Line
	6900 4950 7400 4950
Wire Wire Line
	6900 5050 7400 5050
Wire Wire Line
	5350 2600 5450 2600
Wire Wire Line
	5350 2400 5450 2400
Wire Wire Line
	5350 2300 5450 2300
Wire Wire Line
	5350 2500 5450 2500
Wire Wire Line
	5350 2700 5450 2700
Wire Wire Line
	5350 2800 5450 2800
Wire Wire Line
	5350 1450 5450 1450
Wire Wire Line
	5350 1550 5450 1550
Wire Wire Line
	5350 1650 5450 1650
Wire Wire Line
	6600 1300 6500 1300
Wire Wire Line
	6600 1100 6500 1100
Wire Wire Line
	6600 1200 6500 1200
Wire Wire Line
	6600 1400 6500 1400
Wire Wire Line
	6600 1800 6500 1800
Wire Wire Line
	6600 1600 6500 1600
Wire Wire Line
	6600 1500 6500 1500
Wire Wire Line
	6600 1700 6500 1700
Wire Wire Line
	6600 1900 6500 1900
Wire Wire Line
	6600 2000 6500 2000
Wire Wire Line
	6600 2950 6500 2950
Wire Wire Line
	6600 2850 6500 2850
Wire Wire Line
	6600 2650 6500 2650
Wire Wire Line
	6600 2450 6500 2450
Wire Wire Line
	6600 2550 6500 2550
Wire Wire Line
	6600 2750 6500 2750
Wire Wire Line
	6600 2350 6500 2350
Wire Wire Line
	6600 2250 6500 2250
Wire Wire Line
	5450 1750 5350 1750
Wire Wire Line
	5350 1850 5450 1850
Wire Wire Line
	9700 1150 9600 1150
Wire Wire Line
	9600 1100 9600 2700
Wire Wire Line
	9600 2650 9700 2650
Wire Wire Line
	9700 2550 9600 2550
Connection ~ 9600 2550
Wire Wire Line
	9700 2450 9600 2450
Connection ~ 9600 2450
Wire Wire Line
	9700 2350 9600 2350
Connection ~ 9600 2350
Wire Wire Line
	9700 2250 9600 2250
Connection ~ 9600 2250
Wire Wire Line
	9700 2150 9600 2150
Connection ~ 9600 2150
Wire Wire Line
	9700 2050 9600 2050
Connection ~ 9600 2050
Wire Wire Line
	9700 1950 9600 1950
Connection ~ 9600 1950
Wire Wire Line
	9700 1850 9600 1850
Connection ~ 9600 1850
Wire Wire Line
	9700 1750 9600 1750
Connection ~ 9600 1750
Wire Wire Line
	9700 1650 9600 1650
Connection ~ 9600 1650
Wire Wire Line
	9700 1550 9600 1550
Connection ~ 9600 1550
Wire Wire Line
	9700 1450 9600 1450
Connection ~ 9600 1450
Wire Wire Line
	9700 1350 9600 1350
Connection ~ 9600 1350
Wire Wire Line
	9600 1250 9700 1250
Connection ~ 9600 1250
Wire Wire Line
	10700 1150 10600 1150
Wire Wire Line
	10600 1100 10600 2700
Wire Wire Line
	10600 2650 10700 2650
Wire Wire Line
	10700 2550 10600 2550
Connection ~ 10600 2550
Wire Wire Line
	10700 2450 10600 2450
Connection ~ 10600 2450
Wire Wire Line
	10700 2350 10600 2350
Connection ~ 10600 2350
Wire Wire Line
	10700 2250 10600 2250
Connection ~ 10600 2250
Wire Wire Line
	10700 2150 10600 2150
Connection ~ 10600 2150
Wire Wire Line
	10700 2050 10600 2050
Connection ~ 10600 2050
Wire Wire Line
	10700 1950 10600 1950
Connection ~ 10600 1950
Wire Wire Line
	10700 1850 10600 1850
Connection ~ 10600 1850
Wire Wire Line
	10700 1750 10600 1750
Connection ~ 10600 1750
Wire Wire Line
	10700 1650 10600 1650
Connection ~ 10600 1650
Wire Wire Line
	10700 1550 10600 1550
Connection ~ 10600 1550
Wire Wire Line
	10600 1450 10700 1450
Connection ~ 10600 1450
Wire Wire Line
	10700 1350 10600 1350
Connection ~ 10600 1350
Wire Wire Line
	10700 1250 10600 1250
Connection ~ 10600 1250
Wire Wire Line
	10200 1150 10100 1150
Wire Wire Line
	10100 1150 10100 2900
Wire Wire Line
	10100 2650 10200 2650
Wire Wire Line
	10200 1250 10100 1250
Connection ~ 10100 1250
Wire Wire Line
	10200 1350 10100 1350
Connection ~ 10100 1350
Wire Wire Line
	10200 1450 10100 1450
Connection ~ 10100 1450
Wire Wire Line
	10200 1550 10100 1550
Connection ~ 10100 1550
Wire Wire Line
	10200 1650 10100 1650
Connection ~ 10100 1650
Wire Wire Line
	10200 1750 10100 1750
Connection ~ 10100 1750
Wire Wire Line
	10200 1850 10100 1850
Connection ~ 10100 1850
Wire Wire Line
	10200 1950 10100 1950
Connection ~ 10100 1950
Wire Wire Line
	10200 2050 10100 2050
Connection ~ 10100 2050
Wire Wire Line
	10200 2150 10100 2150
Connection ~ 10100 2150
Wire Wire Line
	10200 2250 10100 2250
Connection ~ 10100 2250
Wire Wire Line
	10200 2350 10100 2350
Connection ~ 10100 2350
Wire Wire Line
	10200 2450 10100 2450
Connection ~ 10100 2450
Wire Wire Line
	10200 2550 10100 2550
Connection ~ 10100 2550
Wire Wire Line
	9600 3100 9600 3150
Wire Wire Line
	10600 3100 10600 3150
Connection ~ 9600 2650
Connection ~ 10600 2650
Wire Wire Line
	5650 3250 5550 3250
Wire Wire Line
	6250 3250 6150 3250
Wire Wire Line
	5550 3350 5650 3350
Wire Wire Line
	6150 3350 6250 3350
Wire Wire Line
	5650 3150 5550 3150
Wire Wire Line
	6150 3150 6250 3150
Wire Wire Line
	5450 1950 5350 1950
Wire Wire Line
	2000 1800 1900 1800
Wire Wire Line
	4900 7000 5150 7000
Wire Wire Line
	5050 7000 5050 6900
Wire Wire Line
	6050 7000 6150 7000
Connection ~ 10100 2650
Connection ~ 9600 1150
Connection ~ 10600 1150
Connection ~ 3350 3400
Connection ~ 2750 3800
Wire Wire Line
	3350 3800 3250 3800
Wire Wire Line
	2000 6900 2000 7000
Wire Wire Line
	1600 6700 1700 6700
Wire Wire Line
	2000 4800 2000 6500
Wire Wire Line
	1000 6700 1100 6700
Wire Wire Line
	2100 3600 2100 3650
Wire Wire Line
	1900 3600 1900 3650
Wire Wire Line
	2200 4300 2100 4300
Wire Wire Line
	2100 4300 2100 7100
Wire Wire Line
	2100 5800 2200 5800
Wire Wire Line
	2200 6300 2000 6300
Wire Wire Line
	2000 4800 2200 4800
Wire Wire Line
	2200 4200 2100 4200
Wire Wire Line
	2100 4200 2100 4150
Wire Wire Line
	1700 3600 1700 3650
Wire Wire Line
	1500 3600 1500 3650
Wire Wire Line
	1900 4150 1900 4700
Wire Wire Line
	1900 4700 2200 4700
Wire Wire Line
	1700 4150 1700 5700
Wire Wire Line
	1700 5700 2200 5700
Wire Wire Line
	2200 6200 1500 6200
Wire Wire Line
	1500 6200 1500 4150
Connection ~ 2100 5800
Connection ~ 2000 6300
Wire Notes Line
	4550 3100 4550 7700
Wire Notes Line
	4550 7700 550  7700
Wire Notes Line
	550  7700 550  3100
Wire Notes Line
	550  3100 4550 3100
Wire Notes Line
	1400 600  3650 600 
Wire Notes Line
	3650 600  3650 3000
Wire Notes Line
	3650 3000 1400 3000
Wire Notes Line
	1400 3000 1400 600 
Wire Notes Line
	4750 700  7200 700 
Wire Notes Line
	7200 700  7200 3550
Wire Notes Line
	7200 3550 4750 3550
Wire Notes Line
	4750 3550 4750 700 
Wire Notes Line
	7350 700  11100 700 
Wire Notes Line
	11100 700  11100 3300
Wire Notes Line
	11100 3300 7350 3300
Wire Notes Line
	7350 3300 7350 700 
Wire Notes Line
	6550 3800 6550 5900
Wire Wire Line
	4900 6900 4900 7000
Connection ~ 5050 7000
Wire Wire Line
	9550 5150 9750 5150
Wire Wire Line
	3350 3350 3350 4250
Wire Wire Line
	3250 3400 3350 3400
Wire Wire Line
	2750 3400 2750 3800
Wire Wire Line
	2850 3400 2750 3400
Wire Wire Line
	8950 6150 8850 6150
Wire Notes Line
	4650 3800 6450 3800
Wire Notes Line
	6450 3800 6450 7350
Wire Notes Line
	6450 7350 4650 7350
Wire Notes Line
	4650 7350 4650 3800
Wire Wire Line
	10250 4850 10650 4850
Wire Wire Line
	10250 4950 10650 4950
Wire Wire Line
	10250 5150 10650 5150
Wire Wire Line
	10450 4750 10450 4950
Connection ~ 10450 4950
Wire Wire Line
	10550 4750 10550 5150
Connection ~ 10550 5150
Wire Notes Line
	11100 3800 11100 5900
Wire Notes Line
	6550 3800 11100 3800
Wire Notes Line
	11100 5900 6550 5900
Text GLabel 2000 1200 2    40   Output ~ 0
IOREF
Wire Wire Line
	1900 1200 2000 1200
Text GLabel 5450 1350 2    40   Output ~ 0
IOREF
Wire Wire Line
	5350 1350 5450 1350
$Comp
L +5V #PWR032
U 1 1
P 8000 5750
F 0 "#PWR032" H 8000 5840 20  0001 C CNN
F 1 "+5V" H 8000 5840 30  0000 C CNN
F 2 "~" H 8000 5750 60  0000 C CNN
F 3 "~" H 8000 5750 60  0000 C CNN
	1    8000 5750
	-1   0    0    1   
$EndComp
$Comp
L +5V #PWR033
U 1 1
P 8750 4550
F 0 "#PWR033" H 8750 4640 20  0001 C CNN
F 1 "+5V" H 8750 4640 30  0000 C CNN
F 2 "~" H 8750 4550 60  0000 C CNN
F 3 "~" H 8750 4550 60  0000 C CNN
	1    8750 4550
	1    0    0    -1  
$EndComp
$Comp
L CONN_2 JP2
U 1 1
P 9900 4550
F 0 "JP2" H 9900 4350 40  0000 C CNN
F 1 "HEADER_1x2_180" V 10050 4550 40  0000 C CNN
F 2 "MOD_Footprints_Lib:HEADER_100MIL_1R2P_PTH" H 9900 4550 60  0001 C CNN
F 3 "" H 9900 4550 60  0000 C CNN
	1    9900 4550
	-1   0    0    1   
$EndComp
Wire Wire Line
	10250 4650 10350 4650
Wire Wire Line
	10350 4650 10350 4850
Connection ~ 10350 4850
$Comp
L R R8
U 1 1
P 10000 4250
F 0 "R8" V 9900 4250 40  0000 C CNN
F 1 "180R" V 10007 4251 40  0000 C CNN
F 2 "MOD_Footprints_Lib:SM0805" V 9930 4250 30  0001 C CNN
F 3 "~" H 10000 4250 30  0000 C CNN
	1    10000 4250
	0    -1   1    0   
$EndComp
Wire Wire Line
	10250 4450 10350 4450
Wire Wire Line
	10350 4450 10350 4250
Wire Wire Line
	10350 4250 10250 4250
$Comp
L GND #PWR034
U 1 1
P 9650 4250
F 0 "#PWR034" H 9650 4250 30  0001 C CNN
F 1 "GND" H 9650 4180 30  0001 C CNN
F 2 "~" H 9650 4250 60  0000 C CNN
F 3 "~" H 9650 4250 60  0000 C CNN
	1    9650 4250
	0    1    -1   0   
$EndComp
Wire Wire Line
	9650 4250 9750 4250
Wire Wire Line
	10550 4150 10550 4250
Connection ~ 10500 4150
Wire Wire Line
	10450 4250 10450 4150
Wire Wire Line
	10450 4150 10550 4150
Wire Wire Line
	10500 4150 10500 4050
Text GLabel 10500 4050 1    40   Input ~ 0
5V
$EndSCHEMATC
